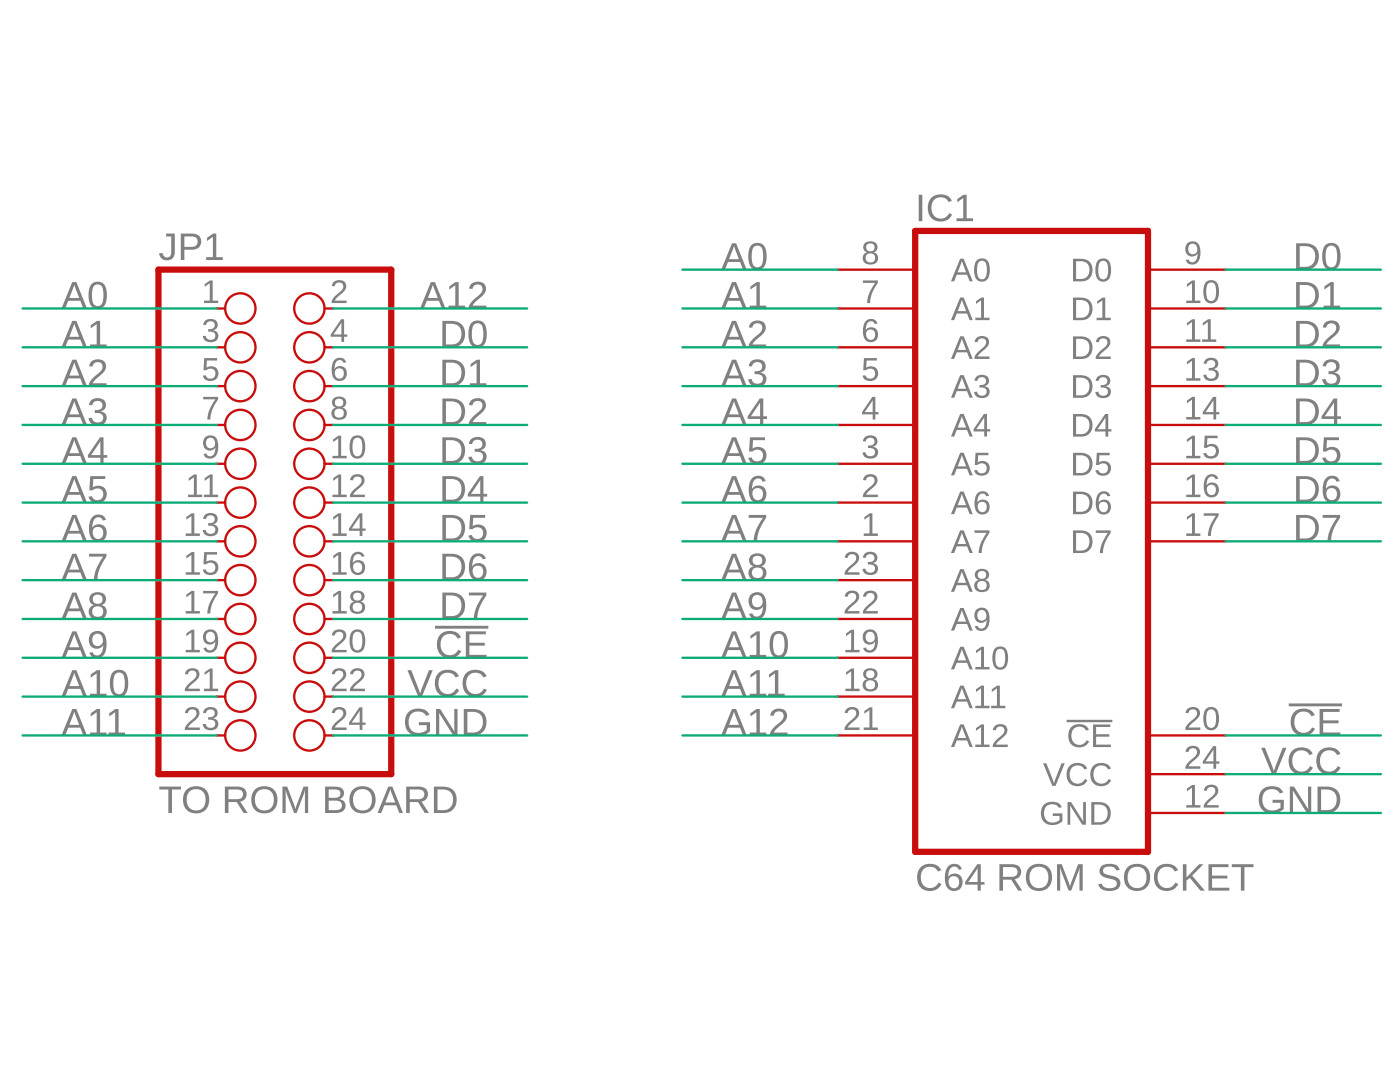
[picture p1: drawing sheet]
<?xml version="1.0" encoding="utf-8"?>
<!DOCTYPE eagle SYSTEM "eagle.dtd">
<eagle version="9.6.1">
<drawing>
<settings>
<setting alwaysvectorfont="no"/>
<setting verticaltext="up"/>
</settings>
<grid distance="0.1" unitdist="inch" unit="inch" style="lines" multiple="1" display="no" altdistance="0.01" altunitdist="inch" altunit="inch"/>
<schematic xreflabel="%F%N/%S.%C%R" xrefpart="/%S.%C%R">
<libraries>
<library name="myparts">
<symbols>
<symbol name="2364">
<wire x1="-10.16" y1="-20.32" x2="5.08" y2="-20.32" width="0.4064" layer="94"/>
<wire x1="5.08" y1="-20.32" x2="5.08" y2="20.32" width="0.4064" layer="94"/>
<wire x1="5.08" y1="20.32" x2="-10.16" y2="20.32" width="0.4064" layer="94"/>
<wire x1="-10.16" y1="20.32" x2="-10.16" y2="-20.32" width="0.4064" layer="94"/>
<text x="-10.16" y="20.955" size="1.778" layer="95">&gt;NAME</text>
<text x="-10.16" y="-22.86" size="1.778" layer="96">&gt;VALUE</text>
<pin name="A7" x="-15.24" y="0" length="middle"/>
<pin name="A6" x="-15.24" y="2.54" length="middle"/>
<pin name="A5" x="-15.24" y="5.08" length="middle"/>
<pin name="A4" x="-15.24" y="7.62" length="middle"/>
<pin name="A3" x="-15.24" y="10.16" length="middle"/>
<pin name="A2" x="-15.24" y="12.7" length="middle"/>
<pin name="A1" x="-15.24" y="15.24" length="middle"/>
<pin name="A0" x="-15.24" y="17.78" length="middle"/>
<pin name="D0" x="10.16" y="17.78" length="middle" rot="R180"/>
<pin name="D1" x="10.16" y="15.24" length="middle" rot="R180"/>
<pin name="D2" x="10.16" y="12.7" length="middle" rot="R180"/>
<pin name="GND" x="10.16" y="-17.78" length="middle" direction="pwr" rot="R180"/>
<pin name="D7" x="10.16" y="0" length="middle" rot="R180"/>
<pin name="A9" x="-15.24" y="-5.08" length="middle"/>
<pin name="A10" x="-15.24" y="-7.62" length="middle"/>
<pin name="D3" x="10.16" y="10.16" length="middle" rot="R180"/>
<pin name="D4" x="10.16" y="7.62" length="middle" rot="R180"/>
<pin name="D5" x="10.16" y="5.08" length="middle" rot="R180"/>
<pin name="D6" x="10.16" y="2.54" length="middle" rot="R180"/>
<pin name="!CE" x="10.16" y="-12.7" length="middle" direction="in" rot="R180"/>
<pin name="A8" x="-15.24" y="-2.54" length="middle"/>
<pin name="A11" x="-15.24" y="-10.16" length="middle"/>
<pin name="A12" x="-15.24" y="-12.7" length="middle"/>
<pin name="VCC" x="10.16" y="-15.24" length="middle" direction="pwr" rot="R180"/>
</symbol>
</symbols>
<devicesets>
<deviceset name="2364" prefix="IC" uservalue="yes">
<gates>
<gate name="2364" symbol="2364" x="22.86" y="0"/>
</gates>
<devices>
<device name="" package="DIL24">
<connects>
<connect gate="2364" pin="!CE" pad="20"/>
<connect gate="2364" pin="A0" pad="8"/>
<connect gate="2364" pin="A1" pad="7"/>
<connect gate="2364" pin="A10" pad="19"/>
<connect gate="2364" pin="A11" pad="18"/>
<connect gate="2364" pin="A12" pad="21"/>
<connect gate="2364" pin="A2" pad="6"/>
<connect gate="2364" pin="A3" pad="5"/>
<connect gate="2364" pin="A4" pad="4"/>
<connect gate="2364" pin="A5" pad="3"/>
<connect gate="2364" pin="A6" pad="2"/>
<connect gate="2364" pin="A7" pad="1"/>
<connect gate="2364" pin="A8" pad="23"/>
<connect gate="2364" pin="A9" pad="22"/>
<connect gate="2364" pin="D0" pad="9"/>
<connect gate="2364" pin="D1" pad="10"/>
<connect gate="2364" pin="D2" pad="11"/>
<connect gate="2364" pin="D3" pad="13"/>
<connect gate="2364" pin="D4" pad="14"/>
<connect gate="2364" pin="D5" pad="15"/>
<connect gate="2364" pin="D6" pad="16"/>
<connect gate="2364" pin="D7" pad="17"/>
<connect gate="2364" pin="GND" pad="12"/>
<connect gate="2364" pin="VCC" pad="24"/>
</connects>
<package3dinstances>
<package3dinstance package3d_urn="urn:adsk.eagle:package:19955/2"/>
</package3dinstances>
<technologies>
<technology name="">
<attribute name="POPULARITY" value="0" constant="no"/>
</technology>
</technologies>
</device>
</devices>
</deviceset>
</devicesets>
</library>
<library name="pinhead">
<symbols>
<symbol name="PINH2X12">
<wire x1="-6.35" y1="-17.78" x2="8.89" y2="-17.78" width="0.4064" layer="94"/>
<wire x1="8.89" y1="-17.78" x2="8.89" y2="15.24" width="0.4064" layer="94"/>
<wire x1="8.89" y1="15.24" x2="-6.35" y2="15.24" width="0.4064" layer="94"/>
<wire x1="-6.35" y1="15.24" x2="-6.35" y2="-17.78" width="0.4064" layer="94"/>
<text x="-6.35" y="15.875" size="1.778" layer="95">&gt;NAME</text>
<text x="-6.35" y="-20.32" size="1.778" layer="96">&gt;VALUE</text>
<pin name="1" x="-2.54" y="12.7" visible="pad" length="short" direction="pas" function="dot"/>
<pin name="2" x="5.08" y="12.7" visible="pad" length="short" direction="pas" function="dot" rot="R180"/>
<pin name="3" x="-2.54" y="10.16" visible="pad" length="short" direction="pas" function="dot"/>
<pin name="4" x="5.08" y="10.16" visible="pad" length="short" direction="pas" function="dot" rot="R180"/>
<pin name="5" x="-2.54" y="7.62" visible="pad" length="short" direction="pas" function="dot"/>
<pin name="6" x="5.08" y="7.62" visible="pad" length="short" direction="pas" function="dot" rot="R180"/>
<pin name="7" x="-2.54" y="5.08" visible="pad" length="short" direction="pas" function="dot"/>
<pin name="8" x="5.08" y="5.08" visible="pad" length="short" direction="pas" function="dot" rot="R180"/>
<pin name="9" x="-2.54" y="2.54" visible="pad" length="short" direction="pas" function="dot"/>
<pin name="10" x="5.08" y="2.54" visible="pad" length="short" direction="pas" function="dot" rot="R180"/>
<pin name="11" x="-2.54" y="0" visible="pad" length="short" direction="pas" function="dot"/>
<pin name="12" x="5.08" y="0" visible="pad" length="short" direction="pas" function="dot" rot="R180"/>
<pin name="13" x="-2.54" y="-2.54" visible="pad" length="short" direction="pas" function="dot"/>
<pin name="14" x="5.08" y="-2.54" visible="pad" length="short" direction="pas" function="dot" rot="R180"/>
<pin name="15" x="-2.54" y="-5.08" visible="pad" length="short" direction="pas" function="dot"/>
<pin name="16" x="5.08" y="-5.08" visible="pad" length="short" direction="pas" function="dot" rot="R180"/>
<pin name="17" x="-2.54" y="-7.62" visible="pad" length="short" direction="pas" function="dot"/>
<pin name="18" x="5.08" y="-7.62" visible="pad" length="short" direction="pas" function="dot" rot="R180"/>
<pin name="19" x="-2.54" y="-10.16" visible="pad" length="short" direction="pas" function="dot"/>
<pin name="20" x="5.08" y="-10.16" visible="pad" length="short" direction="pas" function="dot" rot="R180"/>
<pin name="21" x="-2.54" y="-12.7" visible="pad" length="short" direction="pas" function="dot"/>
<pin name="22" x="5.08" y="-12.7" visible="pad" length="short" direction="pas" function="dot" rot="R180"/>
<pin name="23" x="-2.54" y="-15.24" visible="pad" length="short" direction="pas" function="dot"/>
<pin name="24" x="5.08" y="-15.24" visible="pad" length="short" direction="pas" function="dot" rot="R180"/>
</symbol>
</symbols>
<devicesets>
<deviceset name="PINHD-2X12" prefix="JP" uservalue="yes">
<gates>
<gate name="A" symbol="PINH2X12" x="0" y="0"/>
</gates>
<devices>
<device name="" package="2X12">
<connects>
<connect gate="A" pin="1" pad="1"/>
<connect gate="A" pin="10" pad="10"/>
<connect gate="A" pin="11" pad="11"/>
<connect gate="A" pin="12" pad="12"/>
<connect gate="A" pin="13" pad="13"/>
<connect gate="A" pin="14" pad="14"/>
<connect gate="A" pin="15" pad="15"/>
<connect gate="A" pin="16" pad="16"/>
<connect gate="A" pin="17" pad="17"/>
<connect gate="A" pin="18" pad="18"/>
<connect gate="A" pin="19" pad="19"/>
<connect gate="A" pin="2" pad="2"/>
<connect gate="A" pin="20" pad="20"/>
<connect gate="A" pin="21" pad="21"/>
<connect gate="A" pin="22" pad="22"/>
<connect gate="A" pin="23" pad="23"/>
<connect gate="A" pin="24" pad="24"/>
<connect gate="A" pin="3" pad="3"/>
<connect gate="A" pin="4" pad="4"/>
<connect gate="A" pin="5" pad="5"/>
<connect gate="A" pin="6" pad="6"/>
<connect gate="A" pin="7" pad="7"/>
<connect gate="A" pin="8" pad="8"/>
<connect gate="A" pin="9" pad="9"/>
</connects>
<package3dinstances>
<package3dinstance package3d_urn="urn:adsk.eagle:package:22420/2"/>
</package3dinstances>
<technologies>
<technology name="">
<attribute name="POPULARITY" value="3" constant="no"/>
</technology>
</technologies>
</device>
<device name="/90" package="2X12/90">
<connects>
<connect gate="A" pin="1" pad="1"/>
<connect gate="A" pin="10" pad="10"/>
<connect gate="A" pin="11" pad="11"/>
<connect gate="A" pin="12" pad="12"/>
<connect gate="A" pin="13" pad="13"/>
<connect gate="A" pin="14" pad="14"/>
<connect gate="A" pin="15" pad="15"/>
<connect gate="A" pin="16" pad="16"/>
<connect gate="A" pin="17" pad="17"/>
<connect gate="A" pin="18" pad="18"/>
<connect gate="A" pin="19" pad="19"/>
<connect gate="A" pin="2" pad="2"/>
<connect gate="A" pin="20" pad="20"/>
<connect gate="A" pin="21" pad="21"/>
<connect gate="A" pin="22" pad="22"/>
<connect gate="A" pin="23" pad="23"/>
<connect gate="A" pin="24" pad="24"/>
<connect gate="A" pin="3" pad="3"/>
<connect gate="A" pin="4" pad="4"/>
<connect gate="A" pin="5" pad="5"/>
<connect gate="A" pin="6" pad="6"/>
<connect gate="A" pin="7" pad="7"/>
<connect gate="A" pin="8" pad="8"/>
<connect gate="A" pin="9" pad="9"/>
</connects>
<package3dinstances>
<package3dinstance package3d_urn="urn:adsk.eagle:package:22422/2"/>
</package3dinstances>
<technologies>
<technology name="">
<attribute name="POPULARITY" value="0" constant="no"/>
</technology>
</technologies>
</device>
</devices>
</deviceset>
</devicesets>
</library>
</libraries>
<attributes>
</attributes>
<variantdefs>
</variantdefs>
<classes>
<class number="0" name="default" width="0" drill="0">
</class>
</classes>
<parts>
<part name="IC1" library="myparts" deviceset="2364" device="" package3d_urn="urn:adsk.eagle:package:19955/2" value="C64 ROM SOCKET"/>
<part name="JP1" library="pinhead" deviceset="PINHD-2X12" device="" package3d_urn="urn:adsk.eagle:package:22420/2" value="TO ROM BOARD"/>
</parts>
<sheets>
<sheet>
<plain>
</plain>
<instances>
<instance part="IC1" gate="2364" x="111.76" y="55.88" smashed="yes">
<attribute name="NAME" x="101.6" y="76.835" size="1.778" layer="95"/>
<attribute name="VALUE" x="101.6" y="33.02" size="1.778" layer="96"/>
</instance>
<instance part="JP1" gate="A" x="58.42" y="58.42" smashed="yes">
<attribute name="NAME" x="52.07" y="74.295" size="1.778" layer="95"/>
<attribute name="VALUE" x="52.07" y="38.1" size="1.778" layer="96"/>
</instance>
</instances>
<busses>
</busses>
<nets>
<net name="A7" class="0">
<segment>
<pinref part="IC1" gate="2364" pin="A7"/>
<wire x1="96.52" y1="55.88" x2="86.36" y2="55.88" width="0.1524" layer="91"/>
<label x="88.9" y="55.88" size="1.778" layer="95"/>
</segment>
<segment>
<pinref part="JP1" gate="A" pin="15"/>
<wire x1="55.88" y1="53.34" x2="43.18" y2="53.34" width="0.1524" layer="91"/>
<label x="45.72" y="53.34" size="1.778" layer="95"/>
</segment>
</net>
<net name="A6" class="0">
<segment>
<pinref part="IC1" gate="2364" pin="A6"/>
<wire x1="96.52" y1="58.42" x2="86.36" y2="58.42" width="0.1524" layer="91"/>
<label x="88.9" y="58.42" size="1.778" layer="95"/>
</segment>
<segment>
<pinref part="JP1" gate="A" pin="13"/>
<wire x1="55.88" y1="55.88" x2="43.18" y2="55.88" width="0.1524" layer="91"/>
<label x="45.72" y="55.88" size="1.778" layer="95"/>
</segment>
</net>
<net name="A5" class="0">
<segment>
<pinref part="IC1" gate="2364" pin="A5"/>
<wire x1="96.52" y1="60.96" x2="86.36" y2="60.96" width="0.1524" layer="91"/>
<label x="88.9" y="60.96" size="1.778" layer="95"/>
</segment>
<segment>
<pinref part="JP1" gate="A" pin="11"/>
<wire x1="55.88" y1="58.42" x2="43.18" y2="58.42" width="0.1524" layer="91"/>
<label x="45.72" y="58.42" size="1.778" layer="95"/>
</segment>
</net>
<net name="A4" class="0">
<segment>
<pinref part="IC1" gate="2364" pin="A4"/>
<wire x1="96.52" y1="63.5" x2="86.36" y2="63.5" width="0.1524" layer="91"/>
<label x="88.9" y="63.5" size="1.778" layer="95"/>
</segment>
<segment>
<pinref part="JP1" gate="A" pin="9"/>
<wire x1="55.88" y1="60.96" x2="43.18" y2="60.96" width="0.1524" layer="91"/>
<label x="45.72" y="60.96" size="1.778" layer="95"/>
</segment>
</net>
<net name="A3" class="0">
<segment>
<pinref part="IC1" gate="2364" pin="A3"/>
<wire x1="96.52" y1="66.04" x2="86.36" y2="66.04" width="0.1524" layer="91"/>
<label x="88.9" y="66.04" size="1.778" layer="95"/>
</segment>
<segment>
<pinref part="JP1" gate="A" pin="7"/>
<wire x1="55.88" y1="63.5" x2="43.18" y2="63.5" width="0.1524" layer="91"/>
<label x="45.72" y="63.5" size="1.778" layer="95"/>
</segment>
</net>
<net name="A2" class="0">
<segment>
<pinref part="IC1" gate="2364" pin="A2"/>
<wire x1="96.52" y1="68.58" x2="86.36" y2="68.58" width="0.1524" layer="91"/>
<label x="88.9" y="68.58" size="1.778" layer="95"/>
</segment>
<segment>
<pinref part="JP1" gate="A" pin="5"/>
<wire x1="55.88" y1="66.04" x2="43.18" y2="66.04" width="0.1524" layer="91"/>
<label x="45.72" y="66.04" size="1.778" layer="95"/>
</segment>
</net>
<net name="A1" class="0">
<segment>
<pinref part="IC1" gate="2364" pin="A1"/>
<wire x1="96.52" y1="71.12" x2="86.36" y2="71.12" width="0.1524" layer="91"/>
<label x="88.9" y="71.12" size="1.778" layer="95"/>
</segment>
<segment>
<pinref part="JP1" gate="A" pin="3"/>
<wire x1="55.88" y1="68.58" x2="43.18" y2="68.58" width="0.1524" layer="91"/>
<label x="45.72" y="68.58" size="1.778" layer="95"/>
</segment>
</net>
<net name="A0" class="0">
<segment>
<pinref part="IC1" gate="2364" pin="A0"/>
<wire x1="96.52" y1="73.66" x2="86.36" y2="73.66" width="0.1524" layer="91"/>
<label x="88.9" y="73.66" size="1.778" layer="95"/>
</segment>
<segment>
<pinref part="JP1" gate="A" pin="1"/>
<wire x1="55.88" y1="71.12" x2="43.18" y2="71.12" width="0.1524" layer="91"/>
<label x="45.72" y="71.12" size="1.778" layer="95"/>
</segment>
</net>
<net name="D0" class="0">
<segment>
<pinref part="IC1" gate="2364" pin="D0"/>
<wire x1="121.92" y1="73.66" x2="132.08" y2="73.66" width="0.1524" layer="91"/>
<label x="129.54" y="73.66" size="1.778" layer="95" align="bottom-right"/>
</segment>
<segment>
<pinref part="JP1" gate="A" pin="4"/>
<wire x1="63.5" y1="68.58" x2="76.2" y2="68.58" width="0.1524" layer="91"/>
<label x="73.66" y="68.58" size="1.778" layer="95" align="bottom-right"/>
</segment>
</net>
<net name="D1" class="0">
<segment>
<pinref part="IC1" gate="2364" pin="D1"/>
<wire x1="121.92" y1="71.12" x2="132.08" y2="71.12" width="0.1524" layer="91"/>
<label x="129.54" y="71.12" size="1.778" layer="95" align="bottom-right"/>
</segment>
<segment>
<pinref part="JP1" gate="A" pin="6"/>
<wire x1="63.5" y1="66.04" x2="76.2" y2="66.04" width="0.1524" layer="91"/>
<label x="73.66" y="66.04" size="1.778" layer="95" align="bottom-right"/>
</segment>
</net>
<net name="D2" class="0">
<segment>
<pinref part="IC1" gate="2364" pin="D2"/>
<wire x1="121.92" y1="68.58" x2="132.08" y2="68.58" width="0.1524" layer="91"/>
<label x="129.54" y="68.58" size="1.778" layer="95" align="bottom-right"/>
</segment>
<segment>
<pinref part="JP1" gate="A" pin="8"/>
<wire x1="63.5" y1="63.5" x2="76.2" y2="63.5" width="0.1524" layer="91"/>
<label x="73.66" y="63.5" size="1.778" layer="95" align="bottom-right"/>
</segment>
</net>
<net name="GND" class="0">
<segment>
<pinref part="IC1" gate="2364" pin="GND"/>
<wire x1="121.92" y1="38.1" x2="132.08" y2="38.1" width="0.1524" layer="91"/>
<label x="129.54" y="38.1" size="1.778" layer="95" align="bottom-right"/>
</segment>
<segment>
<pinref part="JP1" gate="A" pin="24"/>
<wire x1="63.5" y1="43.18" x2="76.2" y2="43.18" width="0.1524" layer="91"/>
<label x="73.66" y="43.18" size="1.778" layer="95" align="bottom-right"/>
</segment>
</net>
<net name="D7" class="0">
<segment>
<pinref part="IC1" gate="2364" pin="D7"/>
<wire x1="121.92" y1="55.88" x2="132.08" y2="55.88" width="0.1524" layer="91"/>
<label x="129.54" y="55.88" size="1.778" layer="95" align="bottom-right"/>
</segment>
<segment>
<pinref part="JP1" gate="A" pin="18"/>
<wire x1="63.5" y1="50.8" x2="76.2" y2="50.8" width="0.1524" layer="91"/>
<label x="73.66" y="50.8" size="1.778" layer="95" align="bottom-right"/>
</segment>
</net>
<net name="A9" class="0">
<segment>
<pinref part="IC1" gate="2364" pin="A9"/>
<wire x1="96.52" y1="50.8" x2="86.36" y2="50.8" width="0.1524" layer="91"/>
<label x="88.9" y="50.8" size="1.778" layer="95"/>
</segment>
<segment>
<pinref part="JP1" gate="A" pin="19"/>
<wire x1="55.88" y1="48.26" x2="43.18" y2="48.26" width="0.1524" layer="91"/>
<label x="45.72" y="48.26" size="1.778" layer="95"/>
</segment>
</net>
<net name="A10" class="0">
<segment>
<pinref part="IC1" gate="2364" pin="A10"/>
<wire x1="96.52" y1="48.26" x2="86.36" y2="48.26" width="0.1524" layer="91"/>
<label x="88.9" y="48.26" size="1.778" layer="95"/>
</segment>
<segment>
<pinref part="JP1" gate="A" pin="21"/>
<wire x1="55.88" y1="45.72" x2="43.18" y2="45.72" width="0.1524" layer="91"/>
<label x="45.72" y="45.72" size="1.778" layer="95"/>
</segment>
</net>
<net name="D3" class="0">
<segment>
<pinref part="IC1" gate="2364" pin="D3"/>
<wire x1="121.92" y1="66.04" x2="132.08" y2="66.04" width="0.1524" layer="91"/>
<label x="129.54" y="66.04" size="1.778" layer="95" align="bottom-right"/>
</segment>
<segment>
<pinref part="JP1" gate="A" pin="10"/>
<wire x1="63.5" y1="60.96" x2="76.2" y2="60.96" width="0.1524" layer="91"/>
<label x="73.66" y="60.96" size="1.778" layer="95" align="bottom-right"/>
</segment>
</net>
<net name="D4" class="0">
<segment>
<pinref part="IC1" gate="2364" pin="D4"/>
<wire x1="121.92" y1="63.5" x2="132.08" y2="63.5" width="0.1524" layer="91"/>
<label x="129.54" y="63.5" size="1.778" layer="95" align="bottom-right"/>
</segment>
<segment>
<pinref part="JP1" gate="A" pin="12"/>
<wire x1="63.5" y1="58.42" x2="76.2" y2="58.42" width="0.1524" layer="91"/>
<label x="73.66" y="58.42" size="1.778" layer="95" align="bottom-right"/>
</segment>
</net>
<net name="D5" class="0">
<segment>
<pinref part="IC1" gate="2364" pin="D5"/>
<wire x1="121.92" y1="60.96" x2="132.08" y2="60.96" width="0.1524" layer="91"/>
<label x="129.54" y="60.96" size="1.778" layer="95" align="bottom-right"/>
</segment>
<segment>
<pinref part="JP1" gate="A" pin="14"/>
<wire x1="63.5" y1="55.88" x2="76.2" y2="55.88" width="0.1524" layer="91"/>
<label x="73.66" y="55.88" size="1.778" layer="95" align="bottom-right"/>
</segment>
</net>
<net name="D6" class="0">
<segment>
<pinref part="IC1" gate="2364" pin="D6"/>
<wire x1="121.92" y1="58.42" x2="132.08" y2="58.42" width="0.1524" layer="91"/>
<label x="129.54" y="58.42" size="1.778" layer="95" align="bottom-right"/>
</segment>
<segment>
<pinref part="JP1" gate="A" pin="16"/>
<wire x1="63.5" y1="53.34" x2="76.2" y2="53.34" width="0.1524" layer="91"/>
<label x="73.66" y="53.34" size="1.778" layer="95" align="bottom-right"/>
</segment>
</net>
<net name="!CE" class="0">
<segment>
<pinref part="IC1" gate="2364" pin="!CE"/>
<wire x1="121.92" y1="43.18" x2="132.08" y2="43.18" width="0.1524" layer="91"/>
<label x="129.54" y="43.18" size="1.778" layer="95" align="bottom-right"/>
</segment>
<segment>
<pinref part="JP1" gate="A" pin="20"/>
<wire x1="63.5" y1="48.26" x2="76.2" y2="48.26" width="0.1524" layer="91"/>
<label x="73.66" y="48.26" size="1.778" layer="95" align="bottom-right"/>
</segment>
</net>
<net name="A8" class="0">
<segment>
<pinref part="IC1" gate="2364" pin="A8"/>
<wire x1="96.52" y1="53.34" x2="86.36" y2="53.34" width="0.1524" layer="91"/>
<label x="88.9" y="53.34" size="1.778" layer="95"/>
</segment>
<segment>
<pinref part="JP1" gate="A" pin="17"/>
<wire x1="55.88" y1="50.8" x2="43.18" y2="50.8" width="0.1524" layer="91"/>
<label x="45.72" y="50.8" size="1.778" layer="95"/>
</segment>
</net>
<net name="A11" class="0">
<segment>
<pinref part="IC1" gate="2364" pin="A11"/>
<wire x1="96.52" y1="45.72" x2="86.36" y2="45.72" width="0.1524" layer="91"/>
<label x="88.9" y="45.72" size="1.778" layer="95"/>
</segment>
<segment>
<pinref part="JP1" gate="A" pin="23"/>
<wire x1="55.88" y1="43.18" x2="43.18" y2="43.18" width="0.1524" layer="91"/>
<label x="45.72" y="43.18" size="1.778" layer="95"/>
</segment>
</net>
<net name="A12" class="0">
<segment>
<pinref part="IC1" gate="2364" pin="A12"/>
<wire x1="96.52" y1="43.18" x2="86.36" y2="43.18" width="0.1524" layer="91"/>
<label x="88.9" y="43.18" size="1.778" layer="95"/>
</segment>
<segment>
<pinref part="JP1" gate="A" pin="2"/>
<wire x1="63.5" y1="71.12" x2="76.2" y2="71.12" width="0.1524" layer="91"/>
<label x="73.66" y="71.12" size="1.778" layer="95" align="bottom-right"/>
</segment>
</net>
<net name="VCC" class="0">
<segment>
<pinref part="IC1" gate="2364" pin="VCC"/>
<wire x1="121.92" y1="40.64" x2="132.08" y2="40.64" width="0.1524" layer="91"/>
<label x="129.54" y="40.64" size="1.778" layer="95" align="bottom-right"/>
</segment>
<segment>
<pinref part="JP1" gate="A" pin="22"/>
<wire x1="63.5" y1="45.72" x2="76.2" y2="45.72" width="0.1524" layer="91"/>
<label x="73.66" y="45.72" size="1.778" layer="95" align="bottom-right"/>
</segment>
</net>
</nets>
</sheet>
</sheets>
<errors>
<approved hash="113,1,109.22,57.3761,IC1,,,,,"/>
<approved hash="113,1,59.6477,58.6461,JP1,,,,,"/>
</errors>
</schematic>
</drawing>
<compatibility>
<note version="8.2" severity="warning">
Since Version 8.2, EAGLE supports online libraries. The ids
of those online libraries will not be understood (or retained)
with this version.
</note>
<note version="8.3" severity="warning">
Since Version 8.3, EAGLE supports URNs for individual library
assets (packages, symbols, and devices). The URNs of those assets
will not be understood (or retained) with this version.
</note>
<note version="8.3" severity="warning">
Since Version 8.3, EAGLE supports the association of 3D packages
with devices in libraries, schematics, and board files. Those 3D
packages will not be understood (or retained) with this version.
</note>
<note version="9.0" severity="warning">
Since Version 9.0, EAGLE supports the align property for labels. 
Labels in schematic will not be understood with this version. Update EAGLE to the latest version 
for full support of labels. 
</note>
</compatibility>
</eagle>
